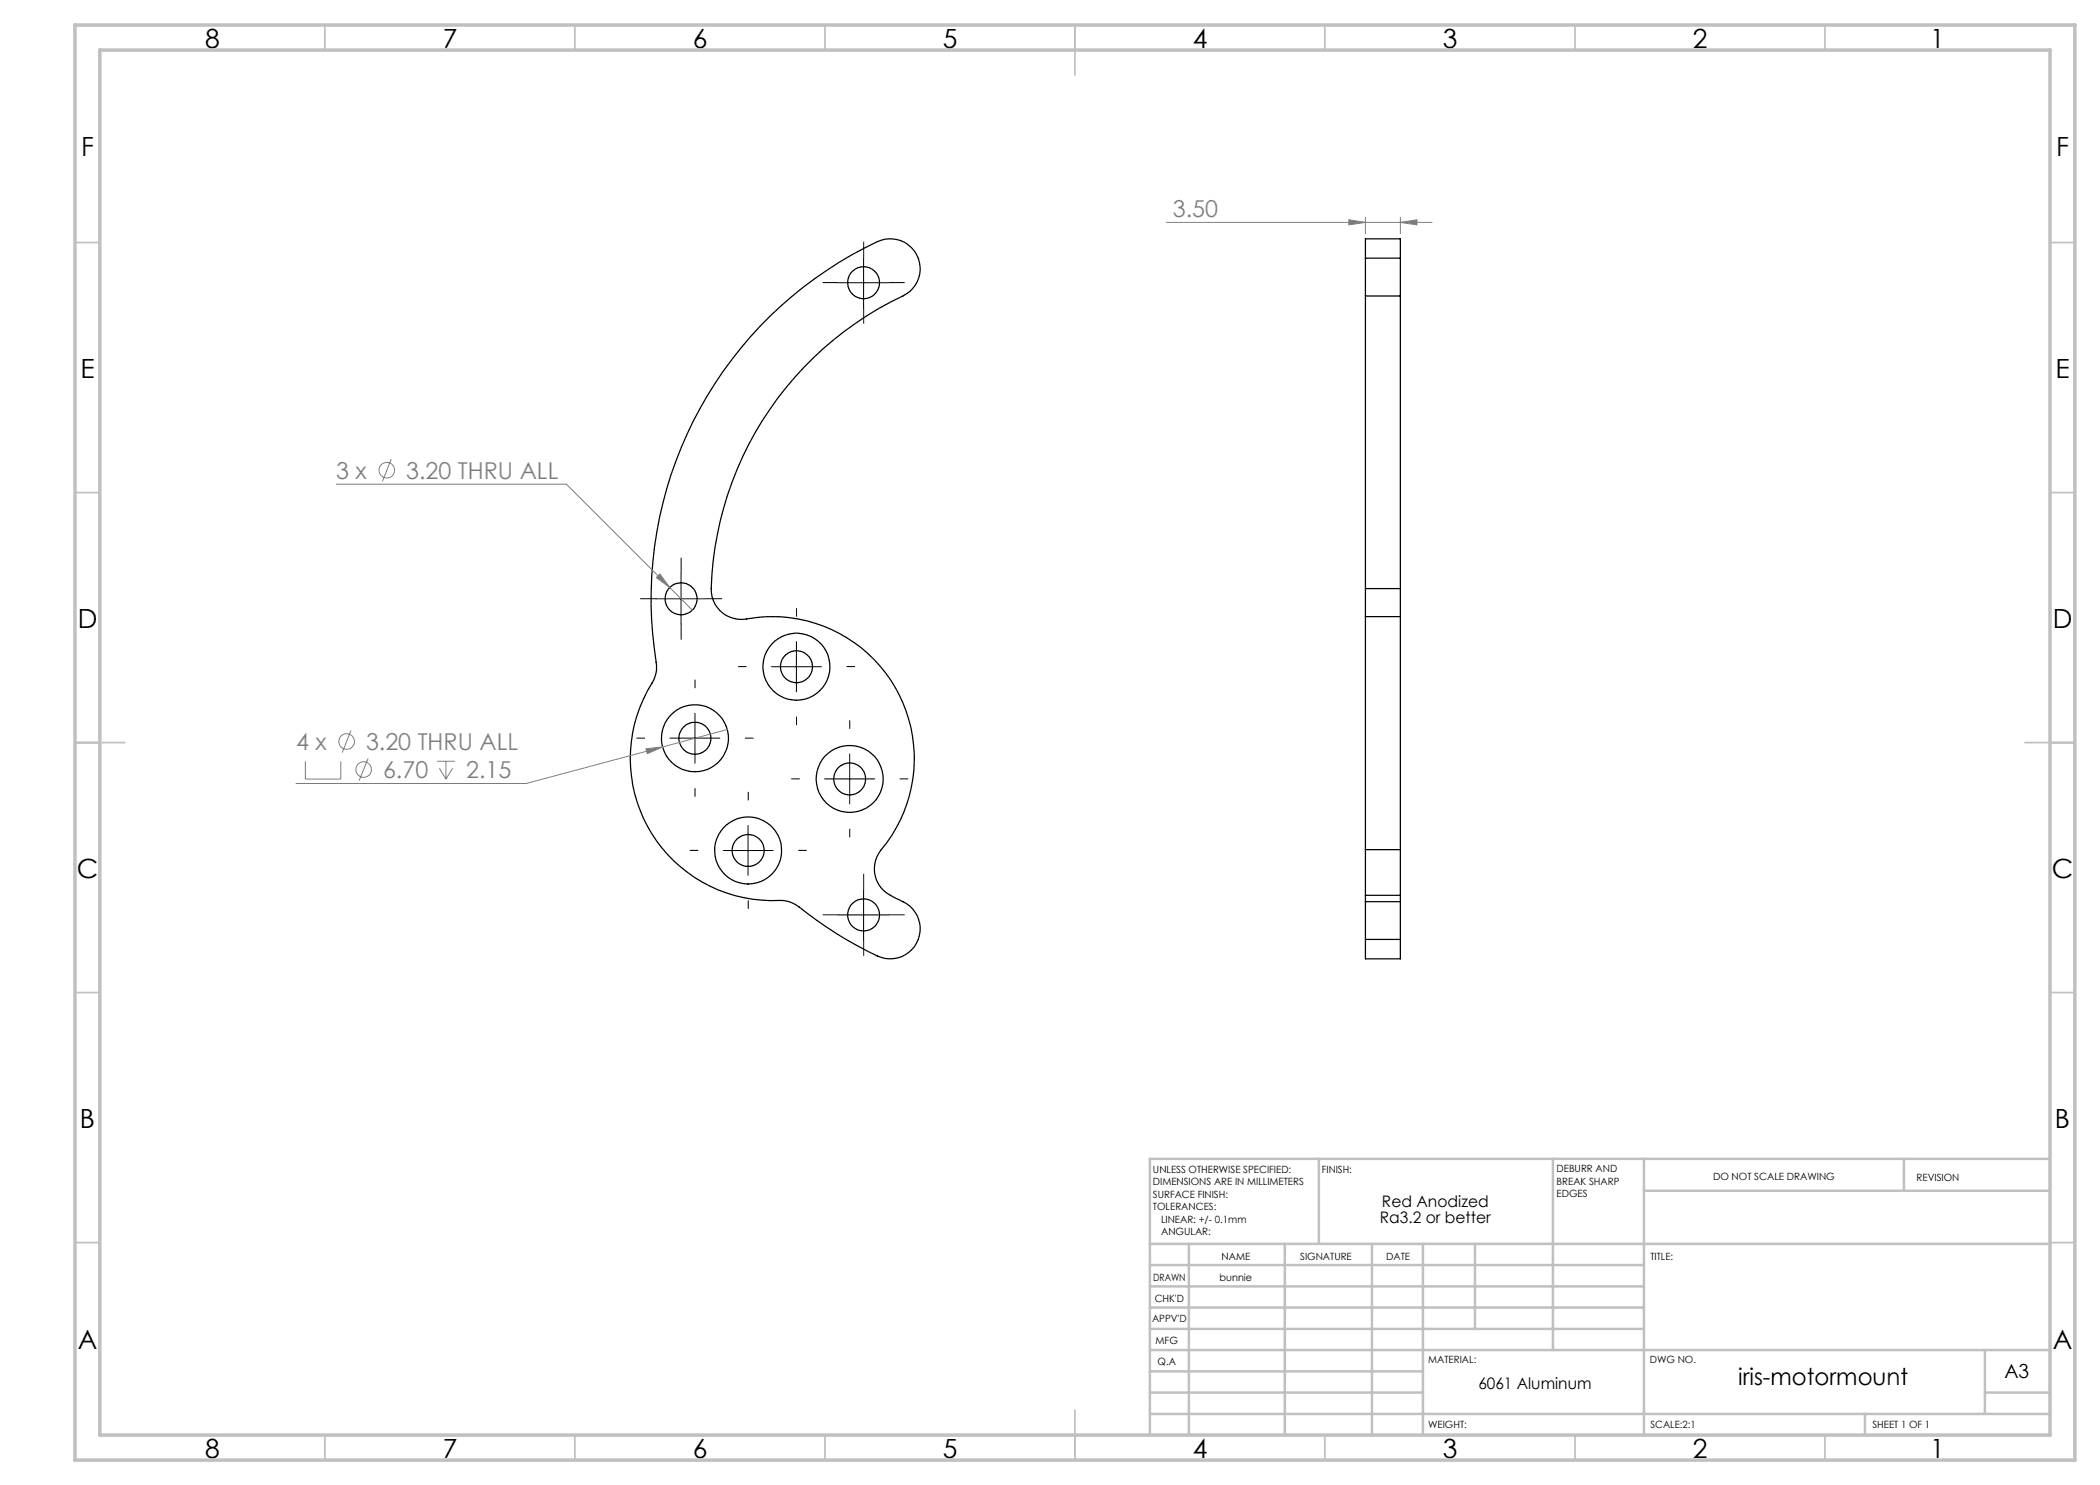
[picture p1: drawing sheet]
<svg xmlns="http://www.w3.org/2000/svg" width="420mm" height="297mm" viewBox="0 0 420 297" stroke-linecap="round" stroke-linejoin="round" font-family="sans-serif">
<g fill="none" stroke="#000" stroke-width=".25">
<path d="M273.1 51.6v7.6M273.1 51.6v-3.8h7v3.8M273.1 59.2v58.5M273.1 51.6h7M273.1 59.2h7M280.1 51.6v7.6M280.1 59.2v58.5M154 63.2a78 78 0 0 1 22.2-15.2 6 6 0 0 1 7.4 3.6 6 6 0 0 1-3 7.6 66.7 66.7 0 0 0-38.3 59.3 6 6 0 0 0 7 5.3 28.5 28.5 0 0 1 29.9 14 28.5 28.5 0 0 1-3.4 32.8 6.1 6.1 0 0 0 3.2 9 14 14 0 0 1 3.5 2.2 6 6 0 0 1 .3 7.6 6 6 0 0 1-7.3 1.8 92.1 92.1 0 0 1-16.6-10.4l-2.1-.7a28.5 28.5 0 0 1-28.8-38.7l1.5-3.3 .9-1.5a5.9 5.9 0 0 0 .8-4.1 79 79 0 0 1 22.8-69.3zM273.1 117.7v5.6M273.1 117.7h7M280.1 117.7v5.6M273.1 123.3v46.6"/>
<path d="M273.1 123.3h7M280.1 123.3v46.6M273.1 179.1v1.2M273.1 169.9v9.2M273.1 169.9h7M273.1 179.1h7M280.1 179.1v1.2M280.1 169.9v9.2M273.1 180.3v7.6M273.1 187.9v3.9h7v-3.9M273.1 180.3h7M273.1 187.9h7"/>
<path d="M280.1 180.3v7.6"/>
<circle cx="172.7" cy="56.5" r="3.2"/>
<circle cx="136.2" cy="119.8" r="3.2"/>
<circle cx="159.3" cy="133.3" r="6.7"/>
<circle cx="159.3" cy="133.3" r="3.2"/>
<circle cx="139" cy="147.6" r="6.7"/>
<circle cx="139" cy="147.6" r="3.2"/>
<circle cx="169.9" cy="155.8" r="6.7"/>
<circle cx="169.9" cy="155.8" r="3.2"/>
<circle cx="149.6" cy="170.1" r="6.7"/>
<circle cx="149.6" cy="170.1" r="3.2"/>
<circle cx="172.7" cy="183" r="3.2"/>
</g>
<g fill="none" stroke="#808080" stroke-width=".2">
<path d="M233.3 44.5h53.1M269.8 44l3.3 .5-3.3 .5zM273.1 43.5v3.2M280.1 44.5l3.3-.5v1zM280.1 43.5v3.2M67.2 96.8h46.1l20.6 20.7M78.2 91.8l-1.7 4.5M132 114.8l1.9 2.7-2.6-2zM133.9 117.5l4.6 4.5M61.1 152.3v3.5h7.1v-3.5M70.2 146.1l-1.8 4.4M73.6 151.7l-1.8 4.4"/>
<path d="M87.4 152.3h3.6M87.9 153.7l1.3 2.1M89.2 152.3v3.5M90.5 153.7l-1.3 2.1M129.2 149.8l3.3-.4-3 1.3zM132.5 149.4l-27.3 7.3h-46M145.5 145.9l-13 3.5"/>
<circle cx="77.4" cy="94" r="1.55"/>
<circle cx="69.3" cy="148.3" r="1.55"/>
<circle cx="72.7" cy="153.9" r="1.55"/>
</g>
<g fill="none" stroke="#000" stroke-width=".2" stroke-dasharray="15.2 1.3 1.3 1.3" stroke-linecap="butt">
<path d="M167.7 56.5h-3.2M172.7 51.5v-3.2M177.7 56.5h3.2M172.7 61.5v3.2M131.2 119.7h-3.2M136.2 114.7v-3.2M141.2 119.7h3.2M136.2 124.7v3.2M139 137.6v-1.7M149.3 133.3h-1.7M159.3 123.3v-1.7M169.3 133.3h1.7"/>
<path d="M129 147.6h-1.7M139 157.6v1.7M149 147.6h1.7M159.3 143.3v1.7M160 155.8h-1.7M170 145.8v-1.7M180 155.8h1.7M139.6 170.1h-1.7M149.6 160.1v-1.7M159.6 170.1h1.7M170 165.8v1.7M172.7 178v-3.2"/>
<path d="M149.6 180.1v1.7M167.7 183h-3.2M172.7 188v3.2M177.7 183h3.2"/>
</g>
<g fill="none" stroke="#000" stroke-width=".2">
<path d="M167.7 56.5h10M172.7 51.5v10.1M131.2 119.8h10M136.2 114.8v10M154.3 133.3h10M159.3 128.3v10.1M134 147.6h10M139 142.7v9.9M164.9 155.8h10M169.9 150.8v10M144.6 170.1h10M149.6 165.1v10"/>
<path d="M172.7 178v10M167.7 183h10"/>
</g>
<g fill="none" stroke="#c0c0c0" stroke-width=".35">
<path d="M65 5v5M115 5v5M165 5v5M215 5v10M265 5v5M315 5v5M365 5v5M15 48.5h5M410 48.5h5M15 98.5h5M410 98.5h5M15 148.5h10"/>
<path d="M405 148.5h10M15 198.5h5M410 198.5h5M15 248.5h5M410 248.5h5M65 287v5M115 287v5M165 287v5M215 282v10M265 287v5M315 287v5M365 287v5"/>
</g>
<g fill="none" stroke="#c0c0c0" stroke-width=".5">
<path d="M263.8 231.8v17M310.6 231.8v38.2M328.8 231.8v55.2M328.8 238.2h81.2M380.8 231.8v6.4M410 231.8h-180v55.2M230 248.8h180M230 257.3h98.8M230 253h98.8M237.8 248.8v38.2M257 248.8v38.2M274.4 248.8v38.2"/>
<path d="M284.6 248.8v38.2M295 248.8v17M230 265.8h98.8M230 261.5h98.8M230 278.5h54.6M230 274.3h54.6M230 270h180M397 278.5h13M397 270v12.8M230 282.8h180M373 282.8v4.2"/>
</g>
<path d="M15 5h400v287h-400zM20 10h390v277h-390z" fill="none" stroke="#c0c0c0" stroke-width=".7"/>
<g fill="#808080">
<path d="M280.1 44.5l3.3-.5v1zM269.8 44l3.3 .5-3.3 .5z"/>
<path d="M129.2 149.8l.3 .9 3-1.3zM132 114.8l-.7 .7 2.6 2z"/>
</g>
<g font-size="5.3">
<text x="41" y="9.5">8</text>
<text x="88.5" y="9.5">7</text>
<text x="138.5" y="9.5">6</text>
<text x="188.5" y="9.5">5</text>
<text x="238.5" y="9.5">4</text>
<text x="288.5" y="9.5">3</text>
<text x="338.5" y="9.5">2</text>
<text x="386" y="9.5">1</text>
<text x="16.2" y="31.3">F</text>
<text x="411.2" y="31.3">F</text>
<text x="16.1" y="75.5">E</text>
<text x="411.1" y="75.5">E</text>
<text x="15.5" y="125.5">D</text>
<text x="410.5" y="125.5">D</text>
<text x="15.4" y="175.5">C</text>
<text x="410.4" y="175.5">C</text>
<text x="16" y="225.5">B</text>
<text x="411" y="225.5">B</text>
<text x="15.5" y="269.8">A</text>
<text x="410.5" y="269.8">A</text>
<text x="41" y="291.5">8</text>
<text x="88.5" y="291.5">7</text>
<text x="138.5" y="291.5">6</text>
<text x="188.5" y="291.5">5</text>
<text x="238.5" y="291.5">4</text>
<text x="288.5" y="291.5">3</text>
<text x="338.5" y="291.5">2</text>
<text x="386" y="291.5">1</text>
</g>
<g font-size="4.7" fill="#808080">
<text x="234.6" y="43.4">3.50</text>
<text x="67.3" y="95.7">3 x</text>
<text x="81.2" y="95.7">3.20 THRU ALL</text>
<text x="59.2" y="150">4 x</text>
<text x="73.2" y="150">3.20 THRU ALL</text>
<text x="76.6" y="155.6">6.70</text>
<text x="93.2" y="155.6">2.15</text>
</g>
<text font-size="4.7" x="347.6" y="277">iris-motormount</text>
<text font-size="3.9" x="400.9" y="275.5">A3</text>
<g font-size="3.2">
<text x="276" y="244.6">Ra3.2 or better</text>
<text x="276.4" y="241.4">Red Anodized</text>
<text x="295.7" y="277.9">6061 Aluminum</text>
</g>
<g font-size="2">
<text x="230.6" y="234.6">UNLESS OTHERWISE SPECIFIED:</text>
<text x="230.6" y="237.1">DIMENSIONS ARE IN MILLIMETERS</text>
<text x="230.6" y="239.6">SURFACE FINISH:</text>
<text x="264.4" y="234.6">FINISH:</text>
<text x="311.3" y="234.5">DEBURR AND</text>
<text x="311.3" y="237">BREAK SHARP</text>
<text x="311.3" y="239.5">EDGES</text>
<text x="342.6" y="236">DO NOT SCALE DRAWING</text>
<text x="383.3" y="236.2">REVISION</text>
<text x="230.6" y="242.1">TOLERANCES:</text>
<text x="232.2" y="244.6">LINEAR: +/- 0.1mm</text>
<text x="232.2" y="247.1">ANGULAR:</text>
<text x="244.3" y="252">NAME</text>
<text x="260" y="251.9">SIGNATURE</text>
<text x="277.2" y="251.9">DATE</text>
<text x="330.1" y="251.9">TITLE:</text>
<text x="230.6" y="256.1">DRAWN</text>
<text x="243.9" y="256.1">bunnie</text>
<text x="230.9" y="260.3">CHK'D</text>
<text x="230.4" y="264.4">APPV'D</text>
<text x="231.1" y="268.8">MFG</text>
<text x="231.5" y="273">Q.A</text>
<text x="285.6" y="272.5">MATERIAL:</text>
<text x="330" y="272.5">DWG NO.</text>
<text x="285.6" y="285.5">WEIGHT:</text>
<text x="330.1" y="285.6">SCALE:2:1</text>
<text x="374.5" y="285.6">SHEET 1 OF 1</text>
</g>
</svg>
